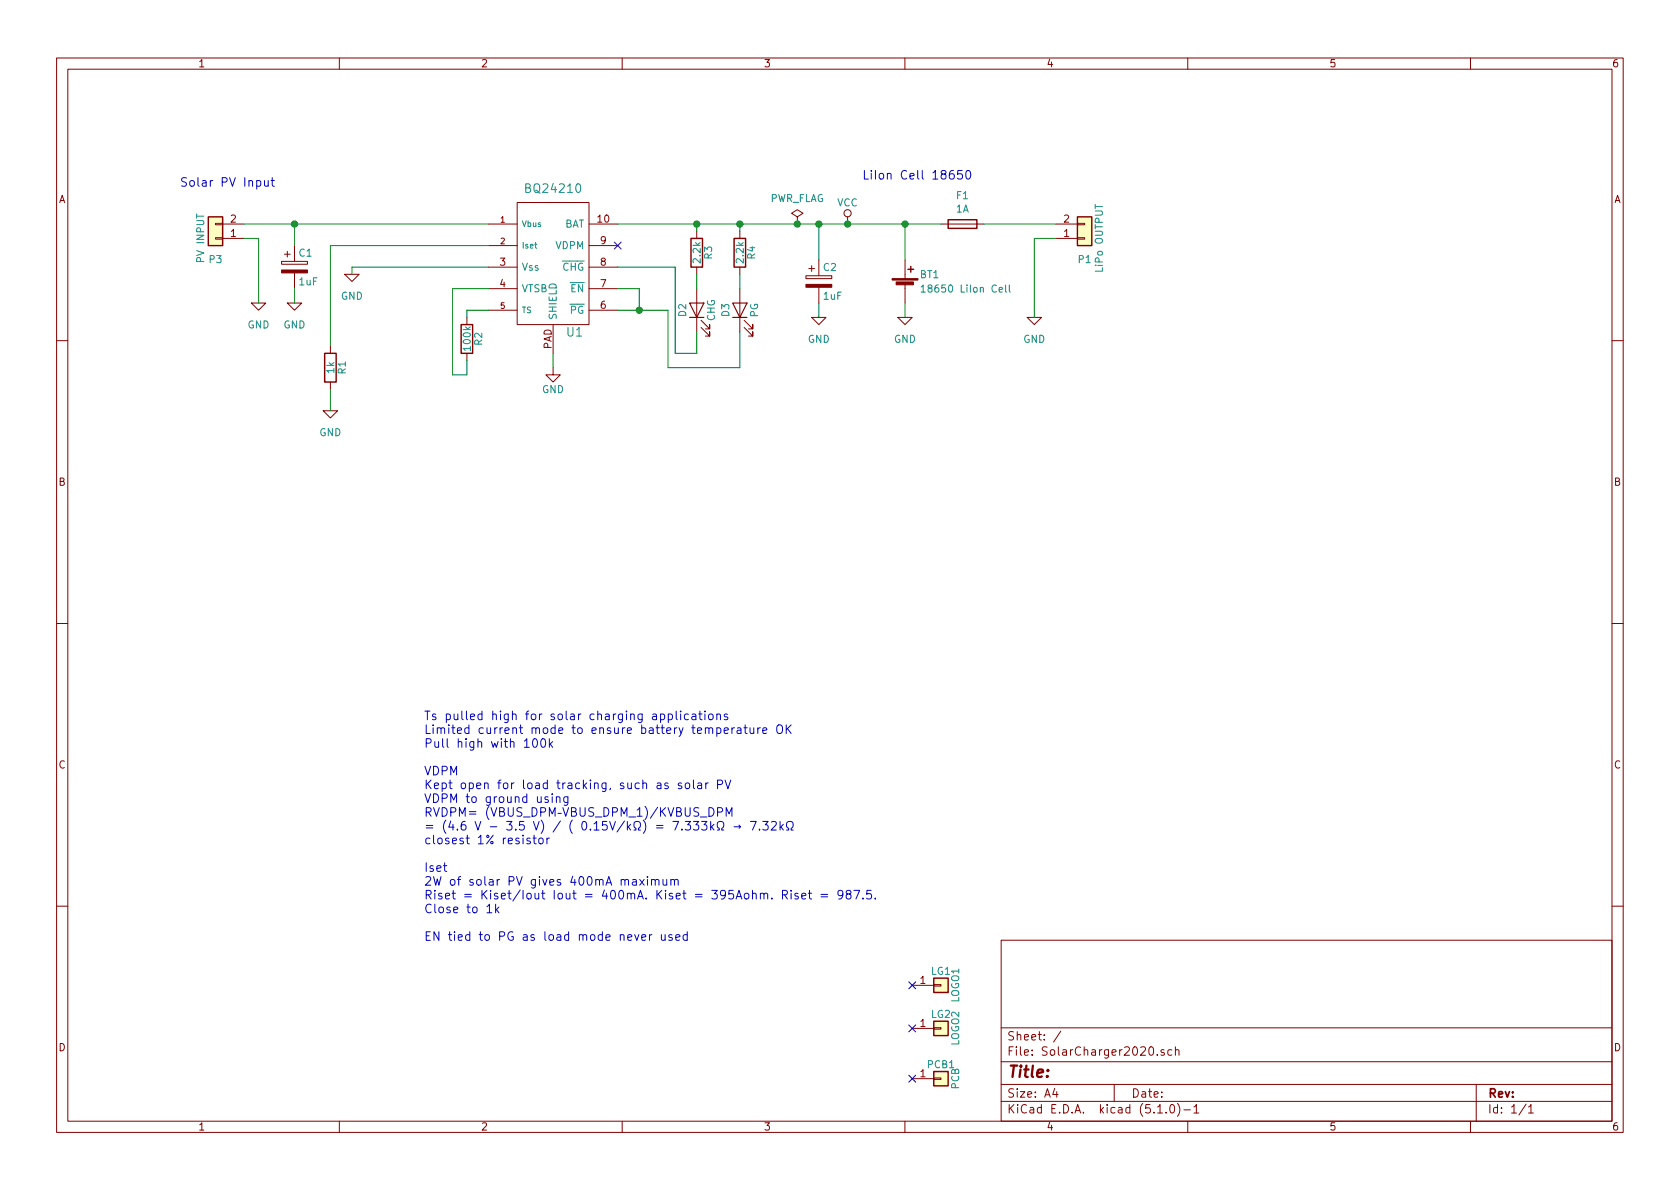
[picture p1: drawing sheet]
EESchema Schematic File Version 4
LIBS:SolarCharger2020-cache
EELAYER 29 0
EELAYER END
$Descr A4 11693 8268
encoding utf-8
Sheet 1 1
Title ""
Date ""
Rev ""
Comp ""
Comment1 ""
Comment2 ""
Comment3 ""
Comment4 ""
$EndDescr
$Comp
L Device:Battery_Cell BT1
U 1 1
P 6300 2000
F 0 "BT1" H 6400 2100 50  0000 L CNN
F 1 "18650 LiIon Cell" H 6400 2000 50  0000 L CNN
F 2 "REInnovationFootprint:TH_LiIon_Holder" V 6300 2060 50  0001 C CNN
F 3 "" V 6300 2060 50  0000 C CNN
F 4 "~" H 6300 2000 60  0000 C CNN "Notes"
F 5 "18650 PCB mount holder" H 6300 2000 60  0001 C CNN "Description"
F 6 "~" H 6300 2000 60  0001 C CNN "Manufacturer"
F 7 "~" H 6300 2000 60  0001 C CNN "Manufacturer Part No"
F 8 "eBay" H 6300 2000 60  0001 C CNN "Supplier 1"
F 9 "http://www.ebay.co.uk/itm/122466718109" H 6300 2000 60  0001 C CNN "Supplier 1 Part No"
F 10 "0.50" H 6300 2000 60  0001 C CNN "Supplier 1 Cost"
F 11 "~" H 6300 2000 60  0001 C CNN "Supplier 2"
F 12 "~" H 6300 2000 60  0001 C CNN "Supplier 2 Part No"
F 13 "~" H 6300 2000 60  0001 C CNN "Supplier 2 Cost"
	1    6300 2000
	1    0    0    -1  
$EndComp
$Comp
L matts_components:BQ24210 U1
U 1 1
P 3800 1750
F 0 "U1" H 4000 1200 60  0000 C CNN
F 1 "BQ24210" H 3850 2200 60  0000 C CNN
F 2 "REInnovationFootprint:SM_WSON-10-2x3" H 3800 1750 60  0001 C CNN
F 3 "http://www.ti.com/lit/ds/symlink/bq24210.pdf" H 3800 1750 60  0001 C CNN
F 4 "~" H 3800 1750 60  0001 C CNN "Notes"
F 5 "LiIon Charger 800mA PV Input" H 3800 1750 60  0001 C CNN "Description"
F 6 "Texas Instruments" H 3800 1750 60  0001 C CNN "Manufacturer"
F 7 "BQ24210" H 3800 1750 60  0001 C CNN "Manufacturer Part No"
F 8 "RS" H 3800 1750 60  0001 C CNN "Supplier 1"
F 9 "742-2836" H 3800 1750 60  0001 C CNN "Supplier 1 Part No"
F 10 "2.88" H 3800 1750 60  0001 C CNN "Supplier 1 Cost"
F 11 "~" H 3800 1750 60  0001 C CNN "Supplier 2"
F 12 "~" H 3800 1750 60  0001 C CNN "Supplier 2 Part No"
F 13 "~" H 3800 1750 60  0001 C CNN "Supplier 2 Cost"
F 14 "~" H 3800 1750 60  0001 C CNN "Cost"
	1    3800 1750
	1    0    0    -1  
$EndComp
$Comp
L SolarCharger2020-rescue:LED-Device D2
U 1 1
P 4850 2150
F 0 "D2" H 4850 2250 50  0000 C CNN
F 1 "CHG" H 4850 2050 50  0000 C CNN
F 2 "REInnovationFootprint:SM0805_LED" H 4850 2150 50  0001 C CNN
F 3 "" H 4850 2150 50  0000 C CNN
F 4 "~" H 4850 2150 60  0000 C CNN "Notes"
F 5 "~" H 4850 2150 60  0001 C CNN "Description"
F 6 "~" H 4850 2150 60  0001 C CNN "Manufacturer"
F 7 "~" H 4850 2150 60  0001 C CNN "Manufacturer Part No"
F 8 "~" H 4850 2150 60  0001 C CNN "Supplier 1"
F 9 "~" H 4850 2150 60  0001 C CNN "Supplier 1 Part No"
F 10 "0.05" H 4850 2150 60  0001 C CNN "Supplier 1 Cost"
F 11 "~" H 4850 2150 60  0001 C CNN "Supplier 2"
F 12 "~" H 4850 2150 60  0001 C CNN "Supplier 2 Part No"
F 13 "~" H 4850 2150 60  0001 C CNN "Supplier 2 Cost"
	1    4850 2150
	0    -1   -1   0   
$EndComp
$Comp
L SolarCharger2020-rescue:LED-Device D3
U 1 1
P 5150 2150
F 0 "D3" H 5150 2250 50  0000 C CNN
F 1 "PG" H 5150 2050 50  0000 C CNN
F 2 "REInnovationFootprint:SM0805_LED" H 5150 2150 50  0001 C CNN
F 3 "" H 5150 2150 50  0000 C CNN
F 4 "~" H 5150 2150 60  0000 C CNN "Notes"
F 5 "~" H 5150 2150 60  0001 C CNN "Description"
F 6 "~" H 5150 2150 60  0001 C CNN "Manufacturer"
F 7 "~" H 5150 2150 60  0001 C CNN "Manufacturer Part No"
F 8 "~" H 5150 2150 60  0001 C CNN "Supplier 1"
F 9 "~" H 5150 2150 60  0001 C CNN "Supplier 1 Part No"
F 10 "0.05" H 5150 2150 60  0001 C CNN "Supplier 1 Cost"
F 11 "~" H 5150 2150 60  0001 C CNN "Supplier 2"
F 12 "~" H 5150 2150 60  0001 C CNN "Supplier 2 Part No"
F 13 "~" H 5150 2150 60  0001 C CNN "Supplier 2 Cost"
	1    5150 2150
	0    -1   -1   0   
$EndComp
$Comp
L Device:R R3
U 1 1
P 4850 1750
F 0 "R3" V 4930 1750 50  0000 C CNN
F 1 "2.2k" V 4850 1750 50  0000 C CNN
F 2 "REInnovationFootprint:SM0805" V 4780 1750 50  0001 C CNN
F 3 "" H 4850 1750 50  0000 C CNN
F 4 "~" H 4850 1750 60  0000 C CNN "Notes"
F 5 "~" H 4850 1750 60  0001 C CNN "Description"
F 6 "~" H 4850 1750 60  0001 C CNN "Manufacturer"
F 7 "~" H 4850 1750 60  0001 C CNN "Manufacturer Part No"
F 8 "~" H 4850 1750 60  0001 C CNN "Supplier 1"
F 9 "~" H 4850 1750 60  0001 C CNN "Supplier 1 Part No"
F 10 "0.01" H 4850 1750 60  0001 C CNN "Supplier 1 Cost"
F 11 "~" H 4850 1750 60  0001 C CNN "Supplier 2"
F 12 "~" H 4850 1750 60  0001 C CNN "Supplier 2 Part No"
F 13 "~" H 4850 1750 60  0001 C CNN "Supplier 2 Cost"
	1    4850 1750
	1    0    0    -1  
$EndComp
$Comp
L Device:R R4
U 1 1
P 5150 1750
F 0 "R4" V 5230 1750 50  0000 C CNN
F 1 "2.2k" V 5150 1750 50  0000 C CNN
F 2 "REInnovationFootprint:SM0805" V 5080 1750 50  0001 C CNN
F 3 "" H 5150 1750 50  0000 C CNN
F 4 "~" H 5150 1750 60  0000 C CNN "Notes"
F 5 "~" H 5150 1750 60  0001 C CNN "Description"
F 6 "~" H 5150 1750 60  0001 C CNN "Manufacturer"
F 7 "~" H 5150 1750 60  0001 C CNN "Manufacturer Part No"
F 8 "~" H 5150 1750 60  0001 C CNN "Supplier 1"
F 9 "~" H 5150 1750 60  0001 C CNN "Supplier 1 Part No"
F 10 "0.01" H 5150 1750 60  0001 C CNN "Supplier 1 Cost"
F 11 "~" H 5150 1750 60  0001 C CNN "Supplier 2"
F 12 "~" H 5150 1750 60  0001 C CNN "Supplier 2 Part No"
F 13 "~" H 5150 1750 60  0001 C CNN "Supplier 2 Cost"
	1    5150 1750
	1    0    0    -1  
$EndComp
$Comp
L Device:CP C1
U 1 1
P 2050 1850
F 0 "C1" H 2075 1950 50  0000 L CNN
F 1 "1uF" H 2075 1750 50  0000 L CNN
F 2 "REInnovationFootprint:SM1206" H 2088 1700 50  0001 C CNN
F 3 "" H 2050 1850 50  0000 C CNN
F 4 "~" H 2050 1850 60  0000 C CNN "Notes"
F 5 "~" H 2050 1850 60  0001 C CNN "Description"
F 6 "~" H 2050 1850 60  0001 C CNN "Manufacturer"
F 7 "~" H 2050 1850 60  0001 C CNN "Manufacturer Part No"
F 8 "~" H 2050 1850 60  0001 C CNN "Supplier 1"
F 9 "~" H 2050 1850 60  0001 C CNN "Supplier 1 Part No"
F 10 "0.1" H 2050 1850 60  0001 C CNN "Supplier 1 Cost"
F 11 "~" H 2050 1850 60  0001 C CNN "Supplier 2"
F 12 "~" H 2050 1850 60  0001 C CNN "Supplier 2 Part No"
F 13 "~" H 2050 1850 60  0001 C CNN "Supplier 2 Cost"
	1    2050 1850
	1    0    0    -1  
$EndComp
$Comp
L Device:CP C2
U 1 1
P 5700 1950
F 0 "C2" H 5725 2050 50  0000 L CNN
F 1 "1uF" H 5725 1850 50  0000 L CNN
F 2 "REInnovationFootprint:SM1206" H 5738 1800 50  0001 C CNN
F 3 "" H 5700 1950 50  0000 C CNN
F 4 "~" H 5700 1950 60  0000 C CNN "Notes"
F 5 "~" H 5700 1950 60  0001 C CNN "Description"
F 6 "~" H 5700 1950 60  0001 C CNN "Manufacturer"
F 7 "~" H 5700 1950 60  0001 C CNN "Manufacturer Part No"
F 8 "~" H 5700 1950 60  0001 C CNN "Supplier 1"
F 9 "~" H 5700 1950 60  0001 C CNN "Supplier 1 Part No"
F 10 "0.10" H 5700 1950 60  0001 C CNN "Supplier 1 Cost"
F 11 "~" H 5700 1950 60  0001 C CNN "Supplier 2"
F 12 "~" H 5700 1950 60  0001 C CNN "Supplier 2 Part No"
F 13 "~" H 5700 1950 60  0001 C CNN "Supplier 2 Cost"
	1    5700 1950
	1    0    0    -1  
$EndComp
$Comp
L Device:R R1
U 1 1
P 2300 2550
F 0 "R1" V 2380 2550 50  0000 C CNN
F 1 "1k" V 2300 2550 50  0000 C CNN
F 2 "REInnovationFootprint:SM0805" V 2230 2550 50  0001 C CNN
F 3 "" H 2300 2550 50  0000 C CNN
F 4 "~" H 2300 2550 60  0000 C CNN "Notes"
F 5 "~" H 2300 2550 60  0001 C CNN "Description"
F 6 "~" H 2300 2550 60  0001 C CNN "Manufacturer"
F 7 "~" H 2300 2550 60  0001 C CNN "Manufacturer Part No"
F 8 "~" H 2300 2550 60  0001 C CNN "Supplier 1"
F 9 "~" H 2300 2550 60  0001 C CNN "Supplier 1 Part No"
F 10 "0.01" H 2300 2550 60  0001 C CNN "Supplier 1 Cost"
F 11 "~" H 2300 2550 60  0001 C CNN "Supplier 2"
F 12 "~" H 2300 2550 60  0001 C CNN "Supplier 2 Part No"
F 13 "~" H 2300 2550 60  0001 C CNN "Supplier 2 Cost"
	1    2300 2550
	1    0    0    -1  
$EndComp
Wire Wire Line
	4300 1550 4850 1550
Wire Wire Line
	4850 1600 4850 1550
Connection ~ 4850 1550
Wire Wire Line
	5150 1600 5150 1550
Connection ~ 5150 1550
Wire Wire Line
	4700 1850 4700 2450
Wire Wire Line
	4700 1850 4300 1850
Wire Wire Line
	4300 2150 4450 2150
Wire Wire Line
	4650 2150 4650 2550
$Comp
L matts_components:GND #PWR05
U 1 1
P 2450 1900
F 0 "#PWR05" H 2450 1650 50  0001 C CNN
F 1 "GND" H 2450 1750 50  0000 C CNN
F 2 "" H 2450 1900 50  0000 C CNN
F 3 "" H 2450 1900 50  0000 C CNN
	1    2450 1900
	1    0    0    -1  
$EndComp
$Comp
L power:PWR_FLAG #FLG01
U 1 1
P 5550 1550
F 0 "#FLG01" H 5550 1645 50  0001 C CNN
F 1 "PWR_FLAG" H 5550 1730 50  0000 C CNN
F 2 "" H 5550 1550 50  0000 C CNN
F 3 "" H 5550 1550 50  0000 C CNN
	1    5550 1550
	1    0    0    -1  
$EndComp
$Comp
L power:VCC #PWR017
U 1 1
P 5900 1550
F 0 "#PWR017" H 5900 1400 50  0001 C CNN
F 1 "VCC" H 5900 1700 50  0000 C CNN
F 2 "" H 5900 1550 50  0000 C CNN
F 3 "" H 5900 1550 50  0000 C CNN
	1    5900 1550
	1    0    0    -1  
$EndComp
$Comp
L matts_components:GND #PWR03
U 1 1
P 2300 2850
F 0 "#PWR03" H 2300 2600 50  0001 C CNN
F 1 "GND" H 2300 2700 50  0000 C CNN
F 2 "" H 2300 2850 50  0000 C CNN
F 3 "" H 2300 2850 50  0000 C CNN
	1    2300 2850
	1    0    0    -1  
$EndComp
$Comp
L power:GND #PWR011
U 1 1
P 3850 2550
F 0 "#PWR011" H 3850 2300 50  0001 C CNN
F 1 "GND" H 3850 2400 50  0000 C CNN
F 2 "" H 3850 2550 50  0000 C CNN
F 3 "" H 3850 2550 50  0000 C CNN
	1    3850 2550
	1    0    0    -1  
$EndComp
$Comp
L matts_components:GND #PWR02
U 1 1
P 2050 2100
F 0 "#PWR02" H 2050 1850 50  0001 C CNN
F 1 "GND" H 2050 1950 50  0000 C CNN
F 2 "" H 2050 2100 50  0000 C CNN
F 3 "" H 2050 2100 50  0000 C CNN
	1    2050 2100
	1    0    0    -1  
$EndComp
$Comp
L matts_components:GND #PWR015
U 1 1
P 5700 2200
F 0 "#PWR015" H 5700 1950 50  0001 C CNN
F 1 "GND" H 5700 2050 50  0000 C CNN
F 2 "" H 5700 2200 50  0000 C CNN
F 3 "" H 5700 2200 50  0000 C CNN
	1    5700 2200
	1    0    0    -1  
$EndComp
$Comp
L matts_components:GND #PWR020
U 1 1
P 6300 2200
F 0 "#PWR020" H 6300 1950 50  0001 C CNN
F 1 "GND" H 6300 2050 50  0000 C CNN
F 2 "" H 6300 2200 50  0000 C CNN
F 3 "" H 6300 2200 50  0000 C CNN
	1    6300 2200
	1    0    0    -1  
$EndComp
Wire Wire Line
	2450 1850 3400 1850
Wire Wire Line
	2450 1850 2450 1900
Wire Wire Line
	2300 2400 2300 1700
Wire Wire Line
	2300 1700 3400 1700
Wire Wire Line
	2300 2850 2300 2700
Wire Wire Line
	2050 2100 2050 2000
Wire Wire Line
	2050 1700 2050 1550
Connection ~ 2050 1550
Wire Wire Line
	3850 2550 3850 2450
Wire Wire Line
	6300 1550 6300 1800
Wire Wire Line
	5700 1800 5700 1550
Connection ~ 5700 1550
Wire Wire Line
	5700 2100 5700 2200
Wire Wire Line
	6300 2100 6300 2200
Text Notes 1250 1300 0    60   ~ 0
Solar PV Input
Text Notes 6000 1250 0    60   ~ 0
LiIon Cell 18650
Wire Wire Line
	4700 2450 4850 2450
Wire Wire Line
	4650 2550 5150 2550
$Comp
L Device:R R2
U 1 1
P 3250 2350
F 0 "R2" V 3330 2350 50  0000 C CNN
F 1 "100k" V 3250 2350 50  0000 C CNN
F 2 "REInnovationFootprint:SM0805" V 3180 2350 50  0001 C CNN
F 3 "" H 3250 2350 50  0000 C CNN
F 4 "~" H 3250 2350 60  0000 C CNN "Notes"
F 5 "~" H 3250 2350 60  0001 C CNN "Description"
F 6 "~" H 3250 2350 60  0001 C CNN "Manufacturer"
F 7 "~" H 3250 2350 60  0001 C CNN "Manufacturer Part No"
F 8 "~" H 3250 2350 60  0001 C CNN "Supplier 1"
F 9 "~" H 3250 2350 60  0001 C CNN "Supplier 1 Part No"
F 10 "0.01" H 3250 2350 60  0001 C CNN "Supplier 1 Cost"
F 11 "~" H 3250 2350 60  0001 C CNN "Supplier 2"
F 12 "~" H 3250 2350 60  0001 C CNN "Supplier 2 Part No"
F 13 "~" H 3250 2350 60  0001 C CNN "Supplier 2 Cost"
	1    3250 2350
	1    0    0    -1  
$EndComp
Text Notes 2950 6550 0    60   ~ 0
Ts pulled high for solar charging applications\nLimited current mode to ensure battery temperature OK\nPull high with 100k \n\nVDPM\nKept open for load tracking, such as solar PV \nVDPM to ground using\nRVDPM= (VBUS_DPM–VBUS_DPM_1)/KVBUS_DPM \n= (4.6 V - 3.5 V) / ( 0.15V/kΩ) = 7.333kΩ → 7.32kΩ \nclosest 1% resistor\n\nIset\n2W of solar PV gives 400mA maximum\nRiset = Kiset/Iout Iout = 400mA. Kiset = 395Aohm. Riset = 987.5. \nClose to 1k\n\nEN tied to PG as load mode never used
Wire Wire Line
	3400 2150 3250 2150
Wire Wire Line
	3250 2150 3250 2200
Wire Wire Line
	3250 2500 3250 2600
Wire Wire Line
	3250 2600 3150 2600
Wire Wire Line
	3150 2600 3150 2000
Wire Wire Line
	3150 2000 3400 2000
NoConn ~ 4300 1700
Wire Wire Line
	4300 2000 4450 2000
Wire Wire Line
	4450 2000 4450 2150
Connection ~ 4450 2150
$Comp
L Connector_Generic:Conn_01x01 LG1
U 1 1
P 6550 6850
F 0 "LG1" H 6550 6950 50  0000 C CNN
F 1 "LOGO1" V 6650 6850 50  0000 C CNN
F 2 "CuriousElectric3:2019_011_16_CuriousElectricCompany_Logo_Round_Logo_No_words_KiCAD_10mm_PCBLogo" H 6550 6850 50  0001 C CNN
F 3 "" H 6550 6850 50  0000 C CNN
	1    6550 6850
	1    0    0    -1  
$EndComp
$Comp
L Connector_Generic:Conn_01x01 LG2
U 1 1
P 6550 7150
F 0 "LG2" H 6550 7250 50  0000 C CNN
F 1 "LOGO2" V 6650 7150 50  0000 C CNN
F 2 "CuriousElectric3:TCEC_Words_13mm" H 6550 7150 50  0001 C CNN
F 3 "" H 6550 7150 50  0000 C CNN
	1    6550 7150
	1    0    0    -1  
$EndComp
NoConn ~ 6350 6850
NoConn ~ 6350 7150
$Comp
L Connector_Generic:Conn_01x02 P3
U 1 1
P 1500 1650
F 0 "P3" H 1500 1800 50  0000 C CNN
F 1 "PV INPUT" V 1600 1650 50  0000 C CNN
F 2 "REInnovationFootprint:SIL_2_screw_+_JST_2mm" H 1500 1650 50  0001 C CNN
F 3 "" H 1500 1650 50  0000 C CNN
	1    1500 1650
	-1   0    0    1   
$EndComp
$Comp
L matts_components:GND #PWR01
U 1 1
P 1800 2100
F 0 "#PWR01" H 1800 1850 50  0001 C CNN
F 1 "GND" H 1800 1950 50  0000 C CNN
F 2 "" H 1800 2100 50  0000 C CNN
F 3 "" H 1800 2100 50  0000 C CNN
	1    1800 2100
	1    0    0    -1  
$EndComp
Wire Wire Line
	1700 1550 2050 1550
Wire Wire Line
	4850 1550 5150 1550
Wire Wire Line
	4450 2150 4650 2150
Wire Wire Line
	5150 1550 5550 1550
Wire Wire Line
	5700 1550 5900 1550
Wire Wire Line
	4850 1900 4850 2000
Wire Wire Line
	4850 2300 4850 2450
Wire Wire Line
	5150 2300 5150 2550
Wire Wire Line
	5150 1900 5150 2000
Wire Wire Line
	2050 1550 3400 1550
Connection ~ 5550 1550
Wire Wire Line
	5550 1550 5700 1550
Connection ~ 5900 1550
Wire Wire Line
	5900 1550 6300 1550
Wire Wire Line
	1700 1650 1800 1650
Wire Wire Line
	1800 1650 1800 2100
$Comp
L Connector_Generic:Conn_01x02 P1
U 1 1
P 7550 1650
F 0 "P1" H 7550 1800 50  0000 C CNN
F 1 "LiPo OUTPUT" V 7650 1650 50  0000 C CNN
F 2 "REInnovationFootprint:SIL_2_screw_+_JST_2mm" H 7550 1650 50  0001 C CNN
F 3 "" H 7550 1650 50  0000 C CNN
	1    7550 1650
	1    0    0    1   
$EndComp
$Comp
L matts_components:GND #PWR04
U 1 1
P 7200 2200
F 0 "#PWR04" H 7200 1950 50  0001 C CNN
F 1 "GND" H 7200 2050 50  0000 C CNN
F 2 "" H 7200 2200 50  0000 C CNN
F 3 "" H 7200 2200 50  0000 C CNN
	1    7200 2200
	1    0    0    -1  
$EndComp
Wire Wire Line
	7350 1650 7200 1650
Wire Wire Line
	7200 1650 7200 2200
$Comp
L Device:Fuse F1
U 1 1
P 6700 1550
F 0 "F1" V 6500 1550 50  0000 C CNN
F 1 "1A" V 6593 1550 50  0000 C CNN
F 2 "REInnovationFootprint:SM_FSMD" V 6630 1550 50  0001 C CNN
F 3 "~" H 6700 1550 50  0001 C CNN
	1    6700 1550
	0    1    1    0   
$EndComp
Wire Wire Line
	6850 1550 7350 1550
Wire Wire Line
	6550 1550 6300 1550
Connection ~ 6300 1550
$Comp
L Connector_Generic:Conn_01x01 PCB1
U 1 1
P 6550 7500
F 0 "PCB1" H 6550 7600 50  0000 C CNN
F 1 "PCB" V 6650 7500 50  0000 C CNN
F 2 "REInnovationFootprint:PCB_SolarChargerPCB40x80" H 6550 7500 50  0001 C CNN
F 3 "" H 6550 7500 50  0000 C CNN
	1    6550 7500
	1    0    0    -1  
$EndComp
NoConn ~ 6350 7500
$EndSCHEMATC
